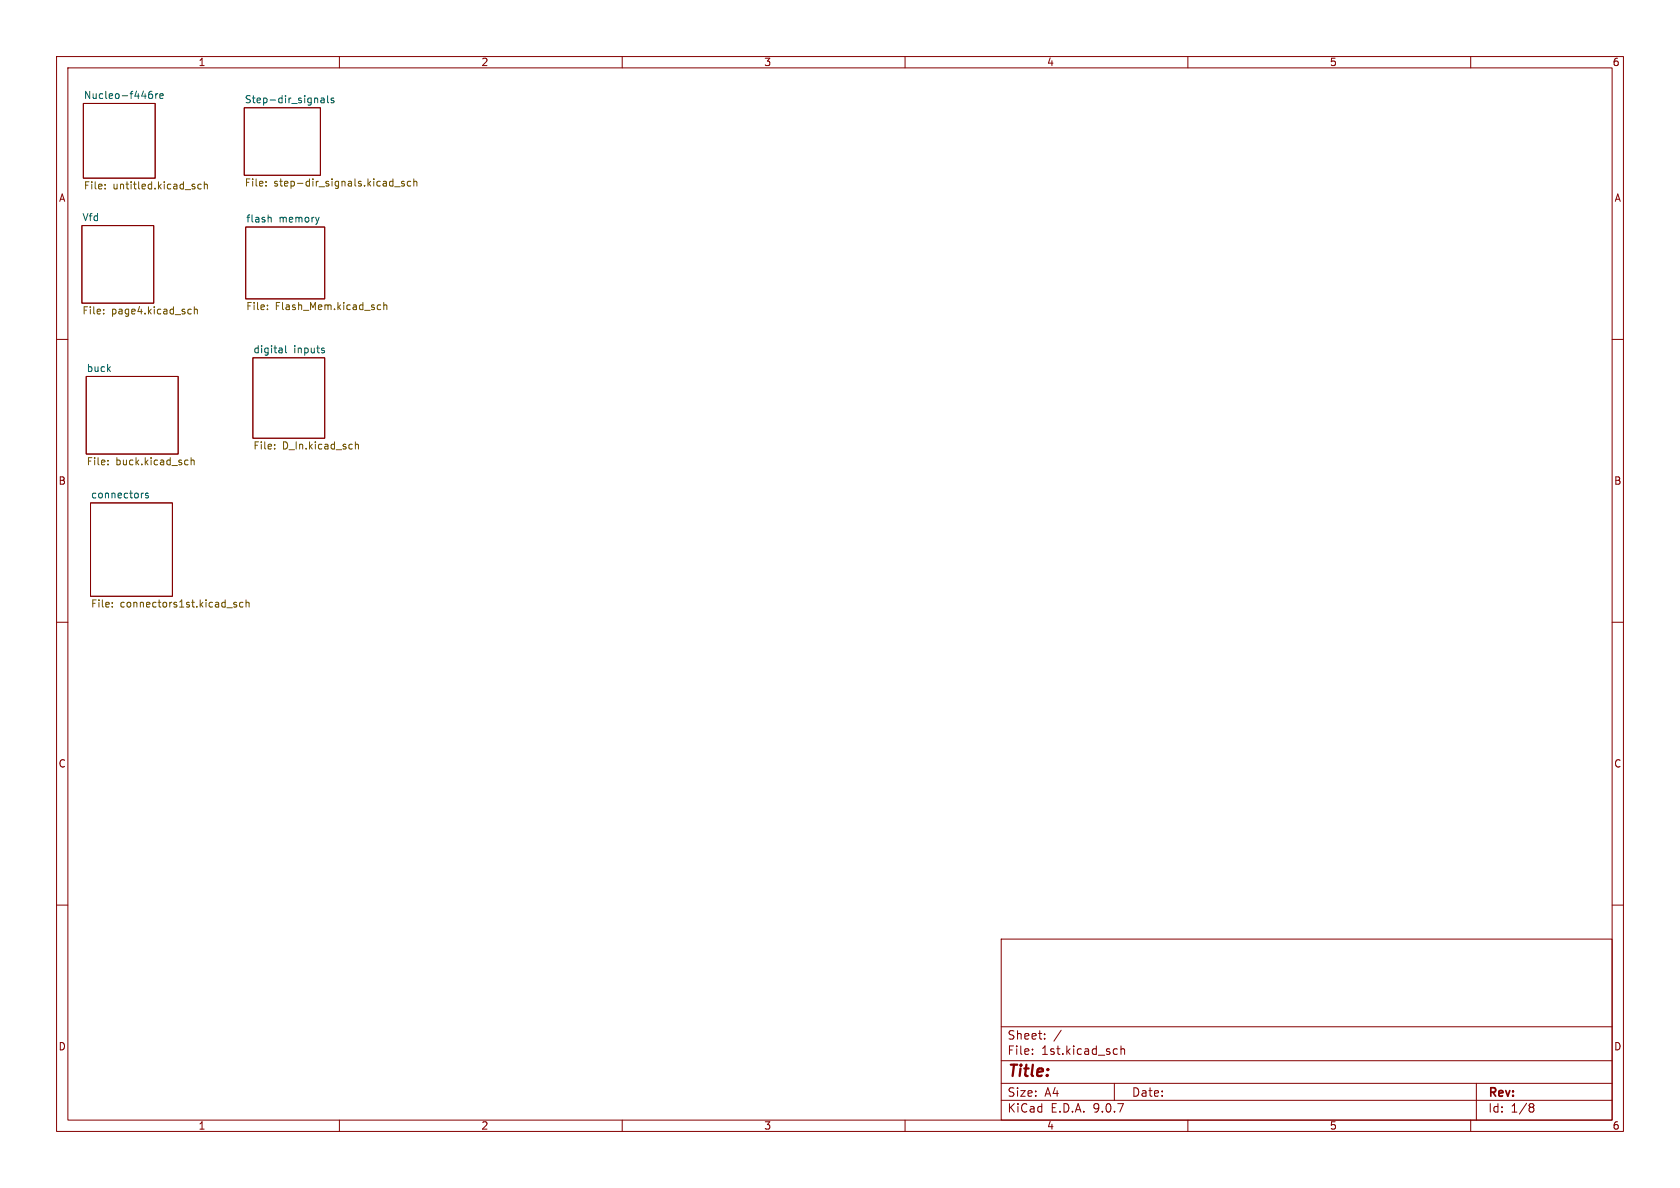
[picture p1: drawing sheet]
<svg xmlns="http://www.w3.org/2000/svg" width="297mm" height="210mm" viewBox="0 0 297 210" stroke-linecap="round" stroke-linejoin="round" font-family="sans-serif">
<g fill="none" stroke="#840000" stroke-width=".18">
<path d="M10 10h277v190h-277zM12 12h273v186h-273zM14.7 18.3h12.7v13.2h-12.7zM43.2 19.1h13.4v11.9h-13.4zM60 10v2M110 10v2M160 10v2M210 10v2M260 10v2M14.5 39.9h12.7v13.7h-12.7zM43.4 40.1h14v12.7h-14zM10 60h2"/>
<path d="M15.2 66.5h16.3v13.8h-16.3zM44.7 63.2h12.7v14.3h-12.7zM285 60h2M16 88.9h14.5v16.5h-14.5zM10 110h2M285 110h2M10 160h2M177 166h108v32h-108zM285 160h2M60 198v2M110 198v2M160 198v2"/>
<path d="M177 194.5h108M177 191.5h108M177 187.5h108M177 181.5h108M182.5 186.3v.1M182.5 185.5v.1M184.7 183.6v.1M184.7 182.8v.1M187.6 182.1l-1.3 2M197 191.5v3M197.1 185.4l.4 .1M197.5 186.3l-.4 .1"/>
<path d="M198.2 185.5l.2-.1 .3 .1 .1 .9M198.2 184.9v1.5M210 198v2M260 198v2M261 191.5v6.5M270.6 195.1l.4 .1 .2 .2-.3 .3M270.6 195.7h.3M270.9 195.7l.2 .2 .1 .4-.2 .2-.4 .1"/>
</g>
<g fill="none" stroke="#725600" stroke-width=".18">
<path d="M18.6 33.3v.1M18.6 32.6v.1M35.6 32.6h-.4l-.2 .2 .1 .5h.5M36.1 32.7l.2-.1h.3l.1 .8M36.1 32.1v1.3M47 32.8v.1M47 32.1v.1M69.8 33h.9M71.5 32.1l-.3-.1-.2 .2v.2l.5 .1v.3h-.5M72.6 32.1l-.4-.1-.2 .3 .1 .5h.5M73.2 32.2l.1-.2 .3 .1 .1 .8M73.2 31.6v1.3"/>
<path d="M18.3 55.4v.1M18.3 54.7v.1M33.4 54.7h.4M33.8 55.4l-.4 .1M34.4 54.8l.1-.1h.3l.1 .8M34.4 54.2v1.3M47.3 54.6v.1M47.3 54v.1M66.7 54.5l.2 .2h.4M67.3 54l-.4-.1-.2 .2M67.8 54l.2-.1 .3 .1 .1 .7M67.8 53.5v1.2"/>
<path d="M48.6 78.6v.1M48.6 79.3v.1M62.8 78.1v1.3M62.8 78.7l.2-.2 .3 .1 .1 .8M19.1 82.1v.1M19.1 81.4v.1M32.9 81.3l.3 .1M33.2 82.1l-.3 .1M33.8 81.4l.2-.1 .3 .1v.8M33.8 80.9v1.3M19.9 107.2v.1M19.9 106.5v.2"/>
<path d="M41.8 106.5h-.3l-.2 .2 .1 .1 .4 .2v.3h-.5M43 106.5h-.4l-.3 .2 .2 .6h.5M43.5 106.6l.2-.1h.3v.8M43.5 106v1.3"/>
</g>
<g fill="none" stroke="#006464" stroke-width=".18">
<path d="M26.4 16.7l.3-.1 .3 .3-.1 .5h-.5M26.9 16.1l-.4 .1-.2 .2M27.5 16.6v.8M27.9 16.6l-.4 .2M28.3 17l.6-.1-.1-.3h-.4l-.1 .1v.7h.5M56.8 17.4h.4l.1 .8M57.3 17.6l-.4 .1-.2 .2 .2 .3 .4-.1M57.9 16.9v1.1l.2 .2M59 17.4l-.3-.1-.2 .2 .1 .2 .4 .1v.3h-.5M47.6 38.4l.3 .2v.7M56.4 38.4l-.3 .9M49.8 61.6l.1 .8"/>
<path d="M49.9 62.3l-.1 .1M49.9 61.8l-.1 .1M50.5 61.1v1.1l.2 .2M57 61.9l.3 .1 .1 .2-.2 .2h-.2M57 61.5l.3 .1M25.4 87.2h-.3M26.2 87.2h-.3l-.2 .2 .1 .1 .4 .2v.3h-.5"/>
</g>
<text font-size="2.8" fill="#840000" x="178" y="190.9">Title:</text>
<g font-size="2.1" fill="#840000">
<text x="178" y="184">Sheet:</text>
<text x="178" y="186.7">File:</text>
<text x="184.1" y="186.7">1st.kicad_sch</text>
<text x="178" y="196.9">KiCad</text>
<text x="178" y="194.1">Size:</text>
<text x="184.7" y="194.1">A4</text>
<text x="185.7" y="196.9">E.D.A.</text>
<text x="193.3" y="196.9">9.0.7</text>
<text x="200" y="194.1">Date:</text>
<text x="263" y="194.3">Rev:</text>
<text x="263" y="196.9">Id:</text>
<text x="267.1" y="196.9">1/8</text>
</g>
<g font-size="1.8" fill="#840000">
<text x="35" y="11.9">1</text>
<text x="85" y="11.9">2</text>
<text x="135" y="11.9">3</text>
<text x="185" y="11.9">4</text>
<text x="235" y="11.9">5</text>
<text x="285" y="11.9">6</text>
<text x="10.3" y="35.9">A</text>
<text x="285.3" y="35.9">A</text>
<text x="10.3" y="85.9">B</text>
<text x="285.3" y="85.9">B</text>
<text x="10.3" y="135.9">C</text>
<text x="285.3" y="135.9">C</text>
<text x="10.3" y="185.9">D</text>
<text x="285.3" y="185.9">D</text>
<text x="35" y="199.9">1</text>
<text x="85" y="199.9">2</text>
<text x="135" y="199.9">3</text>
<text x="185" y="199.9">4</text>
<text x="235" y="199.9">5</text>
<text x="285" y="199.9">6</text>
</g>
<g font-size="1.8" fill="#006464">
<text x="14.7" y="17.6">Nucleo-f446re</text>
<text x="43.2" y="18.3">Step-dir_signals</text>
<text x="14.5" y="39.2">Vfd</text>
<text x="43.4" y="39.4">flash</text>
<text x="49.3" y="39.4">memory</text>
<text x="15.2" y="65.8">buck</text>
<text x="44.7" y="62.5">digital</text>
<text x="51.9" y="62.5">inputs</text>
<text x="16" y="88.2">connectors</text>
</g>
<g font-size="1.8" fill="#725600">
<text x="14.7" y="33.8">File:</text>
<text x="20" y="33.8">untitled.kicad_sch</text>
<text x="43.2" y="33.3">File:</text>
<text x="48.4" y="33.3">step-dir_signals.kicad_sch</text>
<text x="14.5" y="55.9">File:</text>
<text x="19.7" y="55.9">page4.kicad_sch</text>
<text x="43.4" y="55.1">File:</text>
<text x="48.7" y="55.1">Flash_Mem.kicad_sch</text>
<text x="15.2" y="82.6">File:</text>
<text x="20.5" y="82.6">buck.kicad_sch</text>
<text x="44.7" y="79.8">File:</text>
<text x="49.9" y="79.8">D_In.kicad_sch</text>
<text x="16" y="107.7">File:</text>
<text x="21.2" y="107.7">connectors1st.kicad_sch</text>
</g>
</svg>
